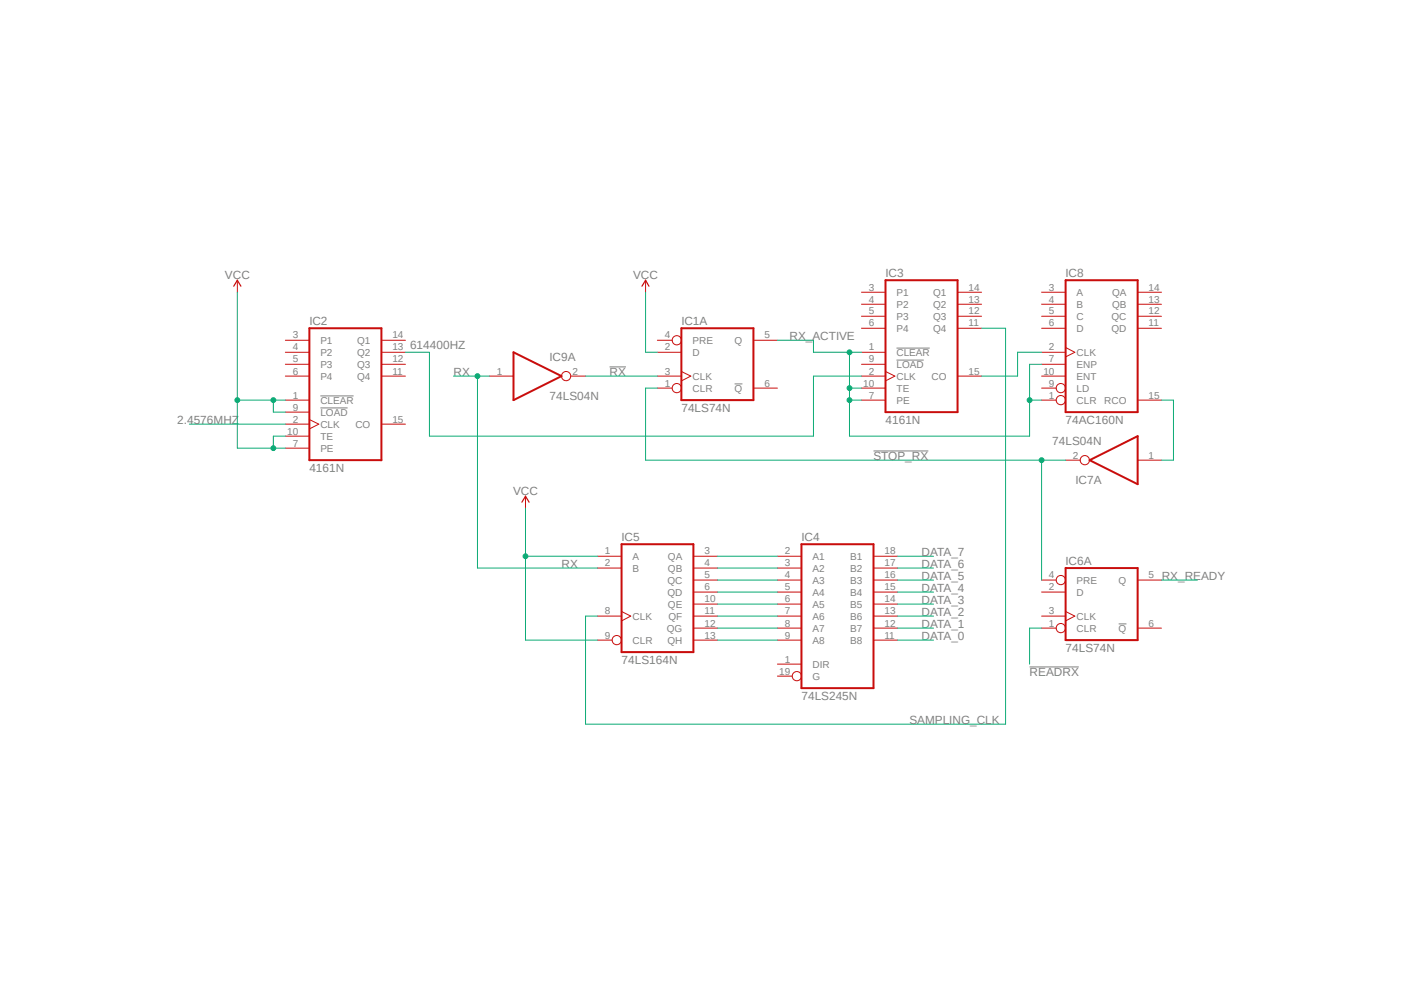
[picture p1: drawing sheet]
<svg xmlns="http://www.w3.org/2000/svg" width="297mm" height="210mm" viewBox="0 0 297 210" stroke-linecap="round" stroke-linejoin="round" font-family="sans-serif">
<path d="M36.9 56l223.2 97.8M260.1 56l-223.2 97.8" fill="none" stroke="#fff" stroke-width=".21"/>
<path d="M128.9 77.6h3.5M189.7 73.6h7M189.7 76.2h5.7M67.8 83.7h7M67.8 86.3h5.7M155.4 81.2h1.7M184.8 95.4h11.6M236.6 132h1.7M217.8 141.1h10.4" fill="none" stroke="#808080" stroke-width=".21"/>
<path d="M187.3 59.3h15.3v27.9h-15.3zM225.4 59.3h15.3v27.9h-15.3zM65.4 69.4h15.3v27.9h-15.3zM108.6 74.5l10.2 5-10.2 5.1zM144.1 69.4h15.3v15.2h-15.3zM230.5 97.3l10.2-5.1v10.2zM131.5 115.1h15.2v22.8h-15.2zM169.5 115.1h15.3v30.4h-15.3zM225.4 120.1h15.3v15.3h-15.3z" fill="none" stroke="#c90d0c" stroke-width=".42"/>
<g fill="none" stroke="#c90d0c" stroke-width=".21">
<path d="M50.2 59.3v2.5M136.6 59.3v2.5M60.4 79.5h5M60.4 72h5M60.4 74.5h5M60.4 77h5M80.7 79.5h5.1M80.7 72h5.1M80.7 74.5h5.1M80.7 77h5.1M103.5 79.5h5.1M120.7 79.5h3.2"/>
<path d="M139.1 79.5h5M139.1 72h3.1M139.1 74.5h5M144.1 78.6l2 .9-2 1.1M159.4 72h5.1M182.2 79.5h5.1M182.2 74.5h5.1M182.2 77h5.1M182.2 69.4h5.1M182.2 61.8h5.1M182.2 64.3h5.1M182.2 66.9h5.1"/>
<path d="M187.3 78.6l2 .9-2 1.1M202.6 79.5h5M202.6 69.4h5M202.6 61.8h5M202.6 64.3h5M202.6 66.9h5M220.3 79.5h5.1M220.3 74.5h5.1M220.3 77h5.1M220.3 69.4h5.1M220.3 61.8h5.1M220.3 64.3h5.1"/>
<path d="M220.3 66.9h5.1M225.4 73.5l2 1-2 1M240.7 69.4h5M240.7 61.8h5M240.7 64.3h5M240.7 66.9h5M60.4 84.6h5M60.4 87.2h5M60.4 89.7h5M60.4 92.2h5M60.4 94.8h5M65.4 88.7l2 1-2 1"/>
<path d="M80.7 89.7h5.1M139.1 82.1h3.1M159.4 82.1h5.1M182.2 84.6h5.1M182.2 82.1h5.1M220.3 84.6h3.1M220.3 82.1h3.1M225.4 97.3h3.1M240.7 84.6h5M240.7 97.3h5M111.2 104.9v2.6M126.4 117.6h5.1"/>
<path d="M146.7 117.6h5.1M164.5 117.6h5M184.8 117.6h5.1M126.4 120.1h5.1M126.4 130.3h5.1M126.4 135.4h3.1M131.5 129.3l1.9 1-1.9 1M146.7 120.1h5.1M146.7 122.7h5.1M146.7 125.2h5.1M146.7 130.3h5.1M146.7 135.4h5.1"/>
<path d="M146.7 127.8h5.1M146.7 132.8h5.1M164.5 120.1h5M164.5 122.7h5M164.5 125.2h5M164.5 130.3h5M164.5 135.4h5M164.5 127.8h5M164.5 132.8h5M184.8 120.1h5.1M184.8 122.7h5.1M184.8 125.2h5.1"/>
<path d="M184.8 130.3h5.1M184.8 135.4h5.1M184.8 127.8h5.1M184.8 132.8h5.1M220.3 122.7h3.1M220.3 125.2h5.1M220.3 130.3h5.1M220.3 132.8h3.1M225.4 129.3l2 1-2 1M240.7 122.7h5M240.7 132.8h5M164.5 140.5h5"/>
<path d="M164.5 143h3.1"/>
<circle cx="119.8" cy="79.5" r=".98"/>
<circle cx="143.2" cy="72" r=".98"/>
<circle cx="143.2" cy="82.1" r=".98"/>
<circle cx="224.4" cy="84.6" r=".98"/>
<circle cx="224.4" cy="82.1" r=".98"/>
<circle cx="229.5" cy="97.3" r=".98"/>
<circle cx="130.5" cy="135.4" r=".98"/>
<circle cx="224.4" cy="132.8" r=".98"/>
<circle cx="224.4" cy="122.7" r=".98"/>
<circle cx="168.6" cy="143" r=".98"/>
</g>
<path d="M49.4 60.5l.8-1.2 .8 1.2M135.8 60.5l.8-1.2 .7 1.2M110.4 106.2l.8-1.3 .7 1.3" fill="none" stroke="#c90d0c" stroke-width=".25"/>
<path d="M60.4 92.2h-2.6v2.6h2.6" fill="none" stroke="#0dab76" stroke-width=".21"/>
<circle cx="57.8" cy="94.8" r=".51" fill="#0dab76"/>
<g fill="none" stroke="#0dab76" stroke-width=".21">
<path d="M50.2 61.8v33h7.6M50.2 84.6h10.2M57.8 84.6v2.6h2.6"/>
<circle cx="57.8" cy="94.8" r=".51"/>
</g>
<circle cx="50.2" cy="84.6" r=".51" fill="#0dab76"/>
<circle cx="50.2" cy="84.6" r=".51" fill="none" stroke="#0dab76" stroke-width=".21"/>
<circle cx="57.8" cy="84.6" r=".51" fill="#0dab76"/>
<g fill="none" stroke="#0dab76" stroke-width=".21">
<path d="M136.6 61.8v12.7h2.5M111.2 117.6h15.2M111.2 107.5v27.9h15.2"/>
<circle cx="57.8" cy="84.6" r=".51"/>
</g>
<circle cx="111.2" cy="117.6" r=".51" fill="#0dab76"/>
<g fill="none" stroke="#0dab76" stroke-width=".21">
<path d="M85.8 74.5h5v17.7h81.3v-12.7h10.1M123.9 79.5h15.2M164.5 72h7.6v2.5h10.1M179.7 74.5v10.1h2.5M40 89.7h20.4M179.7 82.1h2.5"/>
<circle cx="111.2" cy="117.6" r=".51"/>
</g>
<circle cx="179.7" cy="82.1" r=".51" fill="#0dab76"/>
<circle cx="179.7" cy="82.1" r=".51" fill="none" stroke="#0dab76" stroke-width=".21"/>
<circle cx="179.7" cy="74.5" r=".51" fill="#0dab76"/>
<g fill="none" stroke="#0dab76" stroke-width=".21">
<path d="M179.7 84.6v7.6"/>
<circle cx="179.7" cy="74.5" r=".51"/>
</g>
<circle cx="179.7" cy="84.6" r=".51" fill="#0dab76"/>
<g fill="none" stroke="#0dab76" stroke-width=".21">
<path d="M220.3 77h-2.5v15.2h-38.1M217.8 84.6h2.5"/>
<circle cx="179.7" cy="84.6" r=".51"/>
</g>
<circle cx="217.8" cy="84.6" r=".51" fill="#0dab76"/>
<g fill="none" stroke="#0dab76" stroke-width=".21">
<path d="M139.1 82.1h-2.5v15.2h88.8M220.3 97.3v25.4"/>
<circle cx="217.8" cy="84.6" r=".51"/>
</g>
<circle cx="220.3" cy="97.3" r=".51" fill="#0dab76"/>
<g fill="none" stroke="#0dab76" stroke-width=".21">
<path d="M95.9 79.5h7.6M207.6 69.4h5.1v83.8h-88.8v-22.9h2.5"/>
<circle cx="220.3" cy="97.3" r=".51"/>
</g>
<circle cx="101" cy="79.5" r=".51" fill="#0dab76"/>
<g fill="none" stroke="#0dab76" stroke-width=".21">
<path d="M101 79.5v40.6h25.4M220.3 74.5h-5v5h-7.7M245.7 84.6h2.5v12.7h-2.5M151.8 117.6h12.7M189.9 117.6h7.6M151.8 120.1h12.7M151.8 122.7h12.7M151.8 125.2h12.7M151.8 127.8h12.7M151.8 130.3h12.7M151.8 132.8h12.7M151.8 135.4h12.7"/>
<path d="M189.9 120.1h7.6M189.9 122.7h7.6M189.9 125.2h7.6M189.9 127.8h7.6M189.9 130.3h7.6M189.9 132.8h7.6M189.9 135.4h7.6M220.3 132.8h-2.5v7.7M245.7 122.7h7.6"/>
<circle cx="101" cy="79.5" r=".51"/>
</g>
<g font-size="2.5" fill="#808080">
<text x="47.6" y="59">VCC</text>
<text x="133.9" y="59">VCC</text>
<text x="187.3" y="58.6">IC3</text>
<text x="225.4" y="58.6">IC8</text>
<text x="65.4" y="68.8">IC2</text>
<text x="144.1" y="68.8">IC1A</text>
<text x="167" y="72">RX_ACTIVE</text>
<text x="86.7" y="73.7">614400HZ</text>
<text x="116.2" y="76.4">IC9A</text>
<text x="95.9" y="79.6">RX</text>
<text x="128.9" y="79.6">RX</text>
<text x="37.5" y="89.7">2.4576MHZ</text>
<text x="116.2" y="84.6">74LS04N</text>
<text x="144.1" y="87.2">74LS74N</text>
<text x="187.3" y="89.7">4161N</text>
<text x="225.4" y="89.7">74AC160N</text>
<text x="222.6" y="94">74LS04N</text>
<text x="65.4" y="99.9">4161N</text>
<text x="184.8" y="97.3">STOP_RX</text>
<text x="108.5" y="104.7">VCC</text>
<text x="227.5" y="102.3">IC7A</text>
<text x="131.5" y="114.5">IC5</text>
<text x="169.5" y="114.5">IC4</text>
<text x="194.9" y="117.6">DATA_7</text>
<text x="225.4" y="119.5">IC6A</text>
<text x="118.8" y="120.1">RX</text>
<text x="194.9" y="120.1">DATA_6</text>
<text x="194.9" y="122.7">DATA_5</text>
<text x="194.9" y="125.2">DATA_4</text>
<text x="245.7" y="122.7">RX_READY</text>
<text x="194.9" y="127.8">DATA_3</text>
<text x="194.9" y="130.3">DATA_2</text>
<text x="194.9" y="132.8">DATA_1</text>
<text x="194.9" y="135.4">DATA_0</text>
<text x="225.4" y="137.9">74LS74N</text>
<text x="131.5" y="140.5">74LS164N</text>
<text x="217.8" y="143">READRX</text>
<text x="169.5" y="148.1">74LS245N</text>
<text x="192.4" y="153.2">SAMPLING_CLK</text>
</g>
<g font-size="2.1" fill="#808080">
<text x="183.8" y="61.5">3</text>
<text x="183.8" y="64">4</text>
<text x="189.7" y="62.6">P1</text>
<text x="189.7" y="65.1">P2</text>
<text x="197.4" y="62.6">Q1</text>
<text x="197.4" y="65.1">Q2</text>
<text x="204.9" y="61.5">14</text>
<text x="204.9" y="64">13</text>
<text x="221.9" y="61.5">3</text>
<text x="221.9" y="64">4</text>
<text x="227.8" y="62.6">A</text>
<text x="227.8" y="65.1">B</text>
<text x="235.2" y="65.1">QB</text>
<text x="235.2" y="62.6">QA</text>
<text x="243" y="64">13</text>
<text x="243" y="61.5">14</text>
<text x="61.9" y="71.6">3</text>
<text x="83" y="71.6">14</text>
<text x="140.6" y="71.6">4</text>
<text x="161.8" y="71.6">5</text>
<text x="183.8" y="69">6</text>
<text x="183.8" y="66.5">5</text>
<text x="189.7" y="70.2">P4</text>
<text x="189.7" y="67.6">P3</text>
<text x="197.4" y="70.2">Q4</text>
<text x="197.4" y="67.6">Q3</text>
<text x="204.9" y="69">11</text>
<text x="204.9" y="66.5">12</text>
<text x="221.9" y="66.5">5</text>
<text x="221.9" y="69">6</text>
<text x="227.8" y="67.6">C</text>
<text x="227.8" y="70.2">D</text>
<text x="235.1" y="70.2">QD</text>
<text x="235.1" y="67.6">QC</text>
<text x="243" y="69">11</text>
<text x="243" y="66.5">12</text>
<text x="61.9" y="74.1">4</text>
<text x="61.9" y="76.7">5</text>
<text x="67.8" y="72.7">P1</text>
<text x="67.8" y="75.3">P2</text>
<text x="67.8" y="77.8">P3</text>
<text x="75.5" y="72.7">Q1</text>
<text x="75.5" y="75.3">Q2</text>
<text x="75.5" y="77.8">Q3</text>
<text x="83" y="74.1">13</text>
<text x="83" y="76.7">12</text>
<text x="140.6" y="74.1">2</text>
<text x="146.5" y="75.3">D</text>
<text x="146.5" y="72.7">PRE</text>
<text x="155.4" y="72.7">Q</text>
<text x="183.8" y="74.1">1</text>
<text x="183.8" y="76.7">9</text>
<text x="189.7" y="75.3">CLEAR</text>
<text x="189.7" y="77.8">LOAD</text>
<text x="221.9" y="74.1">2</text>
<text x="221.9" y="76.7">7</text>
<text x="227.8" y="75.3">CLK</text>
<text x="227.8" y="77.8">ENP</text>
<text x="61.9" y="79.2">6</text>
<text x="67.8" y="80.3">P4</text>
<text x="75.5" y="80.3">Q4</text>
<text x="83" y="79.2">11</text>
<text x="105.1" y="79.2">1</text>
<text x="121.1" y="79.2">2</text>
<text x="140.6" y="81.7">1</text>
<text x="140.6" y="79.2">3</text>
<text x="146.5" y="82.8">CLR</text>
<text x="146.5" y="80.3">CLK</text>
<text x="155.4" y="82.8">Q</text>
<text x="161.8" y="81.7">6</text>
<text x="182.6" y="81.7">10</text>
<text x="183.8" y="79.2">2</text>
<text x="189.7" y="82.8">TE</text>
<text x="189.7" y="80.3">CLK</text>
<text x="197.1" y="80.3">CO</text>
<text x="204.9" y="79.2">15</text>
<text x="220.7" y="79.2">10</text>
<text x="221.9" y="81.7">9</text>
<text x="227.8" y="82.8">LD</text>
<text x="227.8" y="80.3">ENT</text>
<text x="61.9" y="84.3">1</text>
<text x="61.9" y="86.8">9</text>
<text x="61.9" y="89.4">2</text>
<text x="67.8" y="85.4">CLEAR</text>
<text x="67.8" y="87.9">LOAD</text>
<text x="83" y="89.4">15</text>
<text x="183.8" y="84.3">7</text>
<text x="189.7" y="85.4">PE</text>
<text x="221.9" y="84.3">1</text>
<text x="227.8" y="85.4">CLR</text>
<text x="233.6" y="85.4">RCO</text>
<text x="243" y="84.3">15</text>
<text x="60.7" y="91.9">10</text>
<text x="61.9" y="94.4">7</text>
<text x="67.8" y="93">TE</text>
<text x="67.8" y="95.5">PE</text>
<text x="67.8" y="90.5">CLK</text>
<text x="75.2" y="90.5">CO</text>
<text x="226.9" y="97">2</text>
<text x="243" y="97">1</text>
<text x="127.9" y="117.3">1</text>
<text x="127.9" y="119.8">2</text>
<text x="133.8" y="118.4">A</text>
<text x="141.3" y="118.4">QA</text>
<text x="149.1" y="117.3">3</text>
<text x="149.1" y="119.8">4</text>
<text x="166" y="117.3">2</text>
<text x="166" y="119.8">3</text>
<text x="171.9" y="118.4">A1</text>
<text x="179.9" y="118.4">B1</text>
<text x="187.1" y="119.8">17</text>
<text x="187.1" y="117.3">18</text>
<text x="133.8" y="120.9">B</text>
<text x="141.2" y="123.4">QC</text>
<text x="141.2" y="126">QD</text>
<text x="141.3" y="120.9">QB</text>
<text x="149.1" y="122.3">5</text>
<text x="149.1" y="124.9">6</text>
<text x="166" y="122.3">4</text>
<text x="166" y="124.9">5</text>
<text x="171.9" y="120.9">A2</text>
<text x="171.9" y="123.4">A3</text>
<text x="171.9" y="126">A4</text>
<text x="179.9" y="126">B4</text>
<text x="179.9" y="123.4">B3</text>
<text x="179.9" y="120.9">B2</text>
<text x="187.1" y="124.9">15</text>
<text x="187.1" y="122.3">16</text>
<text x="221.9" y="124.9">2</text>
<text x="221.9" y="122.3">4</text>
<text x="227.8" y="126">D</text>
<text x="227.8" y="123.4">PRE</text>
<text x="236.6" y="123.4">Q</text>
<text x="243" y="122.3">5</text>
<text x="127.9" y="130">8</text>
<text x="133.8" y="131.1">CLK</text>
<text x="141.3" y="128.5">QE</text>
<text x="141.4" y="131.1">QF</text>
<text x="149.1" y="127.4">10</text>
<text x="149.1" y="130">11</text>
<text x="166" y="127.4">6</text>
<text x="166" y="130">7</text>
<text x="171.9" y="128.5">A5</text>
<text x="171.9" y="131.1">A6</text>
<text x="179.9" y="131.1">B6</text>
<text x="179.9" y="128.5">B5</text>
<text x="187.1" y="130">13</text>
<text x="187.1" y="127.4">14</text>
<text x="221.9" y="130">3</text>
<text x="227.8" y="131.1">CLK</text>
<text x="127.9" y="135">9</text>
<text x="133.8" y="136.1">CLR</text>
<text x="141.1" y="133.6">QG</text>
<text x="141.2" y="136.1">QH</text>
<text x="149.1" y="132.5">12</text>
<text x="149.1" y="135">13</text>
<text x="166" y="132.5">8</text>
<text x="166" y="135">9</text>
<text x="171.9" y="133.6">A7</text>
<text x="171.9" y="136.1">A8</text>
<text x="179.9" y="136.1">B8</text>
<text x="179.9" y="133.6">B7</text>
<text x="187.1" y="135">11</text>
<text x="187.1" y="132.5">12</text>
<text x="221.9" y="132.5">1</text>
<text x="227.8" y="133.6">CLR</text>
<text x="236.6" y="133.6">Q</text>
<text x="243" y="132.5">6</text>
<text x="164.8" y="142.7">19</text>
<text x="166" y="140.1">1</text>
<text x="171.9" y="141.2">DIR</text>
<text x="171.9" y="143.8">G</text>
</g>
</svg>
